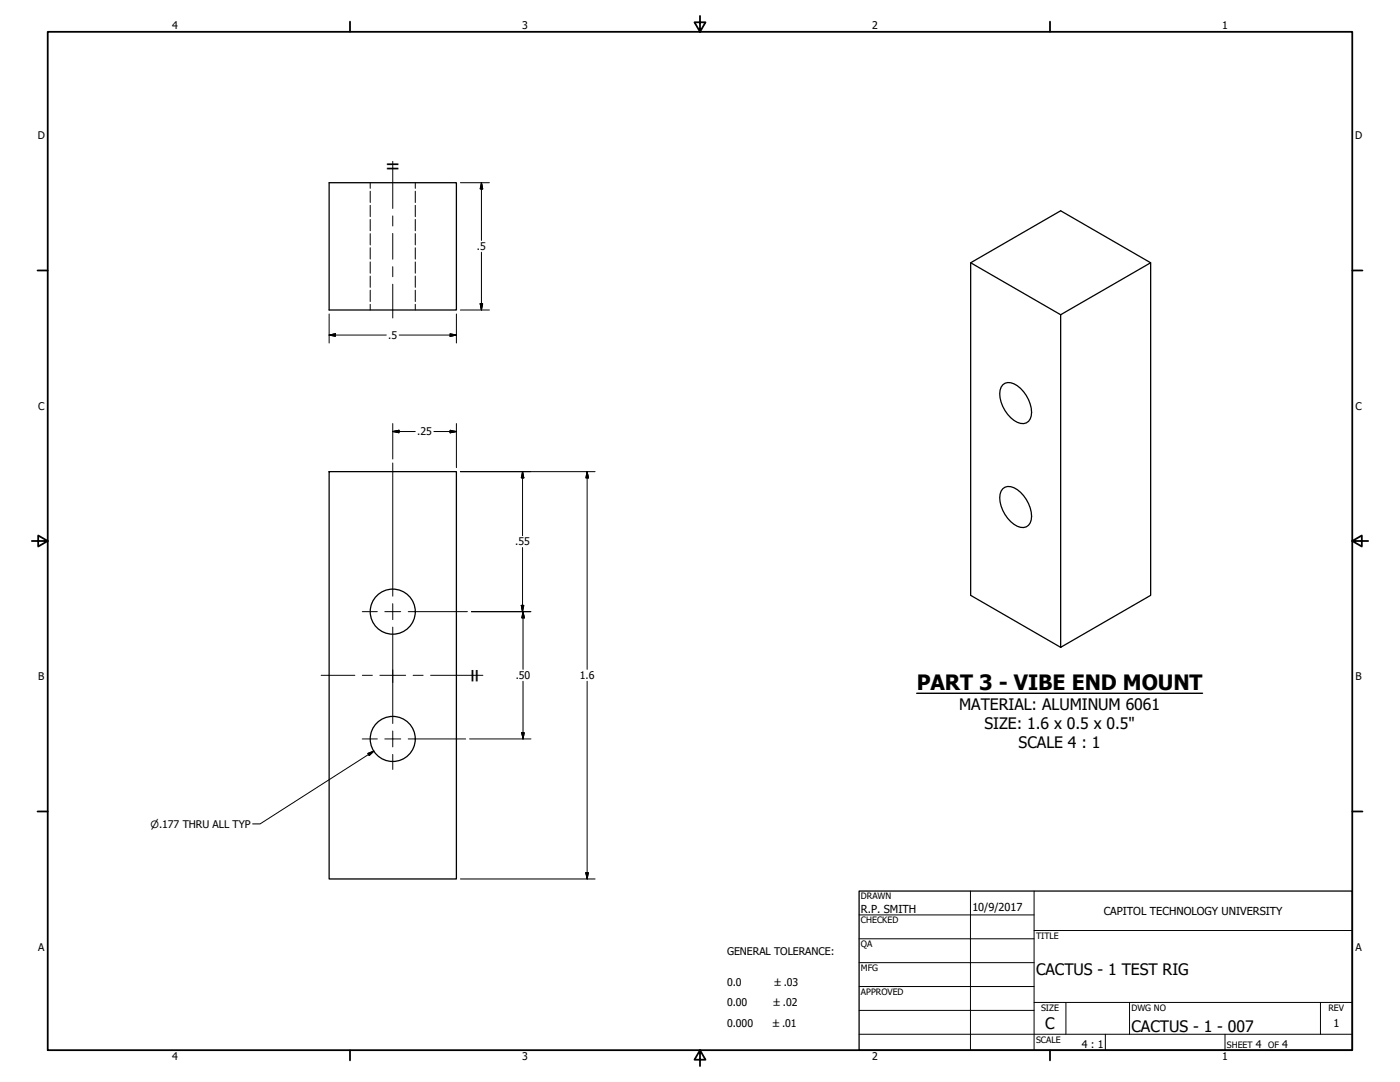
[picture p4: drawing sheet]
<svg xmlns="http://www.w3.org/2000/svg" width="559mm" height="432mm" viewBox="0 0 559 432" stroke-linecap="round" stroke-linejoin="round" font-family="sans-serif">
<!-- layer: Visible (ANSI) -->
<g fill="none" stroke="#000" stroke-width=".51">
<path d="M131.4 72.9h50.8v50.8h-50.8zM387.4 104.9l36 20.7M459.3 104.9l-35.9-20.8-36 20.8v132.7l36 20.7 35.9-20.7v-132.7l-35.9 20.7v132.7M400.3 153.6a4.2 4.2 0 0 1 5.8 .3 13.5 13.5 0 0 1 5.5 12.1 3.6 3.6 0 0 1-5.5 2.5 13.4 13.4 0 0 1-6.9-12.8zM131.4 188.2h50.8v162.6h-50.8zM400.3 195.1a4.2 4.2 0 0 1 5.8 .3 13.5 13.5 0 0 1 5.5 12.1 3.6 3.6 0 0 1-5.5 2.5 13.4 13.4 0 0 1-6.9-12.8z"/>
<circle cx="156.8" cy="244.1" r="9"/>
<circle cx="156.8" cy="294.9" r="9"/>
</g>
<!-- layer: Visible Narrow (ANSI) -->
<g fill="none" stroke="#000" stroke-width=".4">
<path d="M147.8 72.9v2.3M147.8 76.3v4.5M165.8 72.9v2.3M165.8 76.3v4.5M147.8 81.9v4.6M147.8 87.6v4.5M147.8 93.2v4.5M147.8 98.9v4.5M165.8 81.9v4.6M165.8 87.6v4.5M165.8 93.2v4.5M165.8 98.9v4.5"/>
<path d="M147.8 104.5v4.5M147.8 110.2v4.5M147.8 115.8v4.5M165.8 104.5v4.5M165.8 110.2v4.5M165.8 115.8v4.5M147.8 121.5v2.2M165.8 121.5v2.2"/>
</g>
<!-- layer: Symbol (ANSI) -->
<path d="M365.9 276.7h114.1" fill="none" stroke="#000" stroke-width=".55"/>
<!-- layer: Tweak Trail (ANSI) -->
<g fill="none" stroke="#000" stroke-width=".71">
<path d="M19 12.7h520.8v406.4h-520.8zM139.7 8.6v4.1M279.4 6.3v6.4l-2.2-3.8h4.4l-2.2 3.8M419.1 8.6v4.1M15 107.9h4M539.8 107.9h4M12.7 215.9h6.3l-3.8-2.2v4.4l3.8-2.2M539.8 215.9l3.8 2.2v-4.4l-3.8 2.2h6.3M15 323.8h4M539.8 323.8h4M139.7 419.1v4.1M279.4 419.1l2.2 3.8h-4.4l2.2-3.8v6.3"/>
<path d="M419.1 419.1v4.1"/>
</g>
<!-- layer: Border (ANSI) -->
<g fill="none" stroke="#000" stroke-width=".4">
<path d="M156.8 64.4v18.8M156.8 86.2v4M156.8 93.2v10.3M156.8 106.4v4M156.8 113.4v13.5M128.2 269.5h13.4M144.6 269.5h4M151.6 269.5h10.3M164.9 269.5h4M171.9 269.5h20.8M387.3 355.6v63.5M412.7 355.6v63.5"/>
<path d="M342.9 365.1h69.8M342.9 374.6h69.8M412.7 371.3h127.1M342.9 384.2h69.8M342.9 393.7h69.8M342.9 412.7h196.9M342.9 403.2h69.8M412.7 400h127.1M425.4 400v12.7M441.2 412.7v6.4M450.8 400v12.7M488.9 412.7v6.4"/>
<path d="M527 400v12.7"/>
</g>
<path d="M342.9 355.6h196.9v63.5h-196.9z" fill="none" stroke="#000" stroke-width=".51"/>
<!-- layer: Title (ANSI) -->
<g fill="none" stroke="#000" stroke-width=".4">
<path d="M183.8 72.9h11.5M192.2 72.9l.5 2.5h-1zM192.2 72.9v23.1M192.2 100.7v23M131.4 133.7l2.5-.5v1zM131.4 133.7h22.8M131.4 125.3v11.6M159.3 133.7h22.9M179.7 133.2l2.5 .5-2.5 .5zM182.2 125.3v11.6M183.8 123.7h11.5M191.7 121.2h1l-.5 2.5z"/>
<path d="M156.8 172.2l2.5-.5v1zM156.8 169v14.2M156.8 172.2h8.9M173.2 172.2h9M179.7 171.7l2.5 .5-2.5 .5zM182.2 169v17.6M156.8 184.8v53.1M183.8 188.2h53.7M208.6 188.2l.5 2.5h-1zM208.6 188.2v25.6M234.3 188.2l.5 2.5h-1zM234.3 188.2v78.9"/>
<path d="M208.6 218.5v25.6M144.6 244.1h6M153.6 244.1h6.3M156.8 240.9v6.4M156.8 250.3v38.4M162.9 244.1h23.7M188.2 244.1h23.7M208.1 241.6h1l-.5 2.5zM208.8 244.1l.5 2.5h-1zM208.8 244.1v23M208.8 271.9v23M234.3 271.9v78.9"/>
<path d="M144.6 294.9h6M149.2 299.7l-45.4 29.1h-3M153.6 294.9h6.3M156.8 291.7v6.4M162.9 294.9h22.9M187.4 294.9h24.5M208.3 292.4h1l-.5 2.5zM146.8 300.7l2.4-1-1.8 1.8zM156.8 301.1v6M183.8 350.8h53.7M233.8 348.3h1l-.5 2.5z"/>
</g>
<g fill="#000" stroke="#000" stroke-width=".4">
<path d="M192.2 72.9l.5 2.5zM192.2 72.9l.5 2.5h-1zM131.4 133.7l2.5-.5zM131.4 133.7l2.5-.5v1zM179.7 134.2l2.5-.5zM179.7 133.2l2.5 .5-2.5 .5zM191.7 121.2l.5 2.5zM191.7 121.2h1l-.5 2.5zM156.8 172.2l2.5-.5zM156.8 172.2l2.5-.5v1zM179.7 172.7l2.5-.5zM179.7 171.7l2.5 .5-2.5 .5z"/>
<path d="M208.6 188.2l.5 2.5zM208.6 188.2l.5 2.5h-1zM234.3 188.2l.5 2.5zM234.3 188.2l.5 2.5h-1zM208.1 241.6l.5 2.5zM208.1 241.6h1l-.5 2.5zM208.8 244.1l.5 2.5zM208.8 244.1l.5 2.5h-1zM208.3 292.4l.5 2.5zM208.3 292.4h1l-.5 2.5zM147.4 301.5l1.8-1.8zM146.8 300.7l2.4-1-1.8 1.8z"/>
<path d="M233.8 348.3l.5 2.5zM233.8 348.3h1l-.5 2.5z"/>
</g>
<g font-size="8.4">
<text x="153.7" y="69.1">=</text>
<text x="186.9" y="266.4" transform="rotate(90 186.9 266.4)">=</text>
<text x="365.9" y="275.3">PART 3 - VIBE END MOUNT</text>
</g>
<g font-size="6.3">
<text x="382.8" y="283.4">MATERIAL: ALUMINUM 6061</text>
<text x="392.9" y="291">SIZE: 1.6 x 0.5 x 0.5&quot;</text>
<text x="406.6" y="298.5">SCALE 4 : 1</text>
<text x="413.5" y="389">CACTUS - 1 TEST RIG</text>
<text x="417.2" y="410.6">C</text>
<text x="451.6" y="411.9">CACTUS - 1 - 007</text>
</g>
<g font-size="4.4">
<text x="343.7" y="364.3">R.P. SMITH</text>
<text x="388.1" y="363.7">10/9/2017</text>
<text x="440.5" y="365.1">CAPITOL TECHNOLOGY UNIVERSITY</text>
<text x="532.2" y="409.9">1</text>
</g>
<g font-size="4.2">
<text x="68.7" y="11.7">4</text>
<text x="208.4" y="11.7">3</text>
<text x="348.1" y="11.7">2</text>
<text x="487.8" y="11.7">1</text>
<text x="15.1" y="55.5">D</text>
<text x="540.9" y="55.5">D</text>
<text x="190.4" y="99.8">.5</text>
<text x="155" y="135.2">.5</text>
<text x="15.3" y="163.4">C</text>
<text x="541" y="163.4">C</text>
<text x="166.5" y="173.7">.25</text>
<text x="205.6" y="217.6">.55</text>
<text x="15.3" y="271.4">B</text>
<text x="205.8" y="271">.50</text>
<text x="231.4" y="271">1.6</text>
<text x="541.1" y="271.4">B</text>
<text x="15.2" y="379.3">A</text>
<text x="290.2" y="381.3">GENERAL TOLERANCE:</text>
<text x="541" y="379.3">A</text>
<text x="290.2" y="393.3">0.0</text>
<text x="290.2" y="401.6">0.00</text>
<text x="290.2" y="409.9">0.000</text>
<text x="431.8" y="418.3">4 : 1</text>
<text x="501.3" y="418.3">4</text>
<text x="511.8" y="418.3">4</text>
<text x="68.7" y="423.2">4</text>
<text x="208.4" y="423.2">3</text>
<text x="348.1" y="423.2">2</text>
<text x="487.8" y="423.2">1</text>
</g>
<g font-size="4">
<text x="60.1" y="330.3">⌀.177 THRU ALL TYP</text>
<text x="309.1" y="393.3">±.03</text>
<text x="308.8" y="401.6">±.02</text>
<text x="308.5" y="409.9">±.01</text>
</g>
<g font-size="3.5">
<text x="343.7" y="358.9">DRAWN</text>
<text x="343.7" y="368.5">CHECKED</text>
<text x="413.5" y="374.6">TITLE</text>
<text x="343.7" y="378">QA</text>
<text x="343.7" y="387.5">MFG</text>
<text x="343.7" y="397.1">APPROVED</text>
<text x="415.5" y="403.4">SIZE</text>
<text x="451.6" y="403.4">DWG NO</text>
<text x="530.3" y="403.4">REV</text>
<text x="413.5" y="416.1">SCALE</text>
<text x="489.7" y="418.3">SHEET</text>
<text x="506.2" y="418.3">OF</text>
</g>
</svg>
